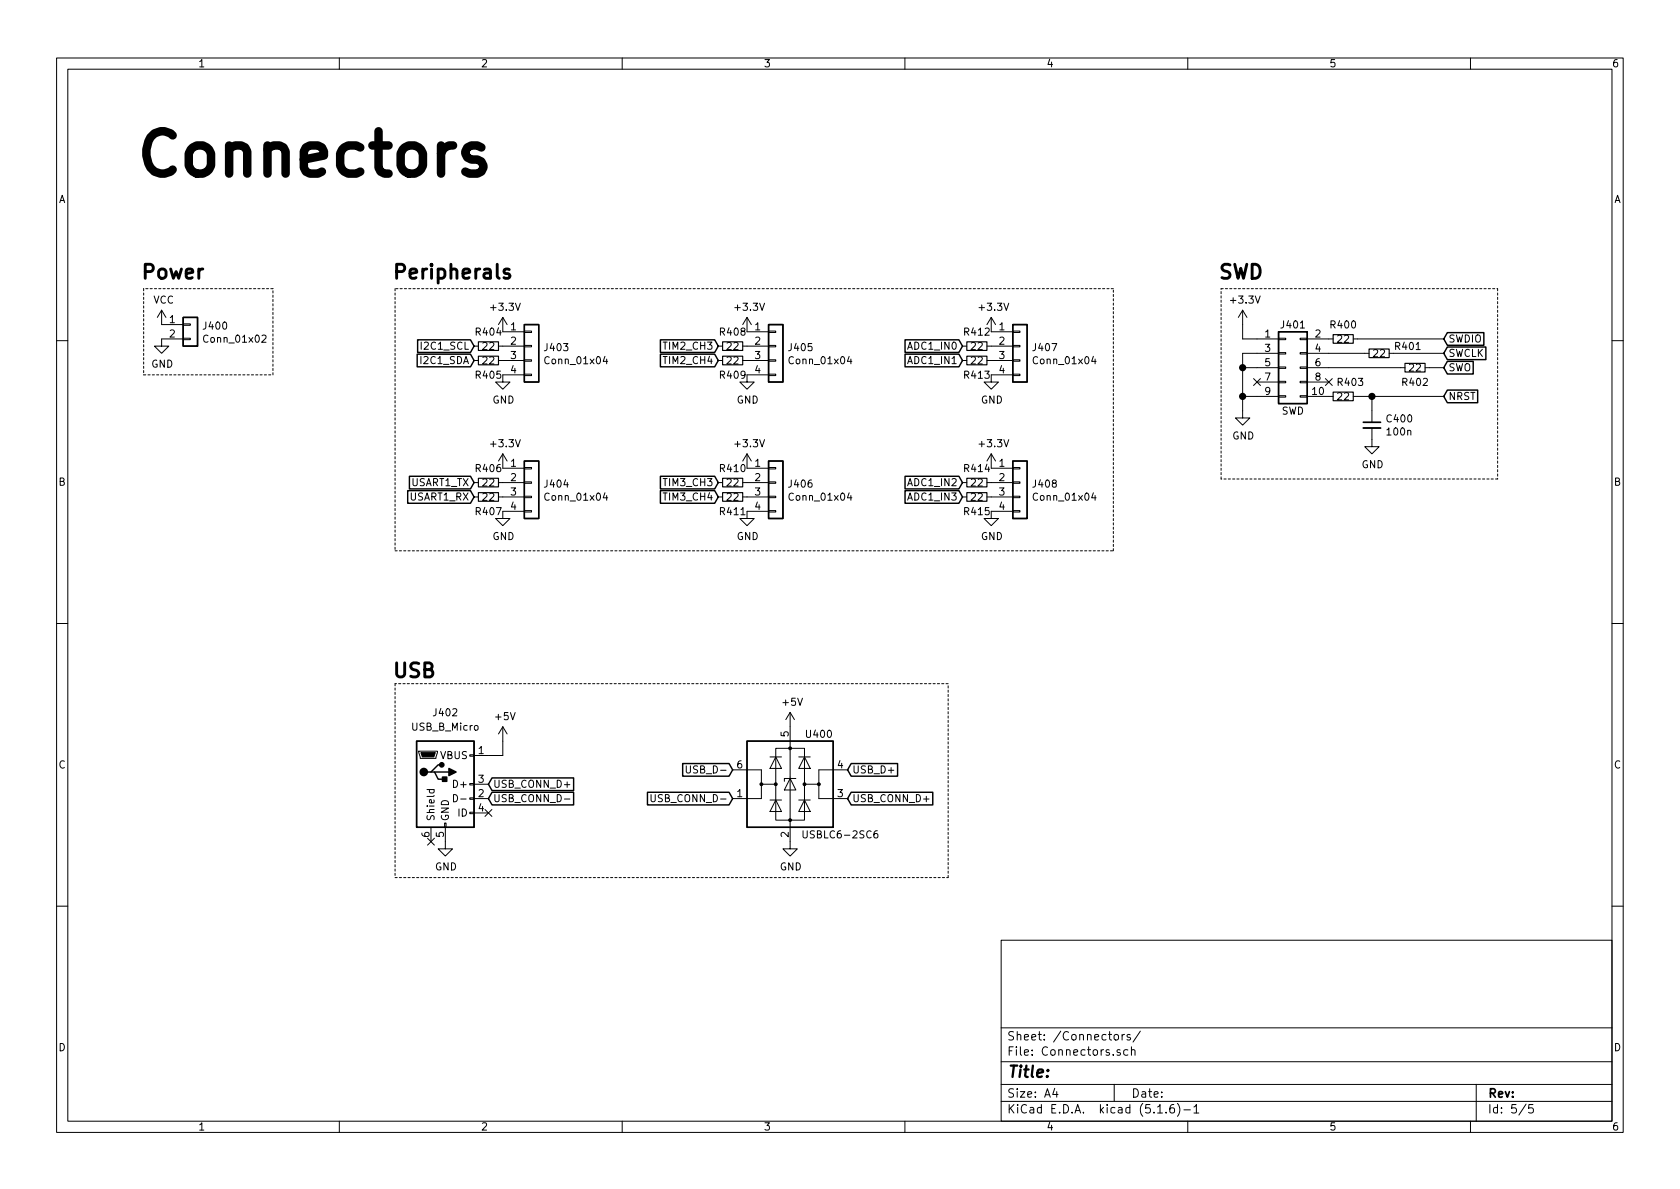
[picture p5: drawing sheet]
EESchema Schematic File Version 4
EELAYER 30 0
EELAYER END
$Descr A4 11693 8268
encoding utf-8
Sheet 5 5
Title ""
Date ""
Rev ""
Comp ""
Comment1 ""
Comment2 ""
Comment3 ""
Comment4 ""
$EndDescr
Text GLabel 3300 2500 0    50   Input ~ 0
I2C1_SDA
Text GLabel 3300 2400 0    50   Input ~ 0
I2C1_SCL
Text GLabel 5000 2400 0    50   Input ~ 0
TIM2_CH3
Text GLabel 5000 2500 0    50   Input ~ 0
TIM2_CH4
Text GLabel 5000 3350 0    50   Input ~ 0
TIM3_CH3
Text GLabel 5000 3450 0    50   Input ~ 0
TIM3_CH4
Text GLabel 3300 3350 0    50   Input ~ 0
USART1_TX
Text GLabel 3300 3450 0    50   Input ~ 0
USART1_RX
Text GLabel 6700 2400 0    50   Input ~ 0
ADC1_IN0
Text GLabel 6700 2500 0    50   Input ~ 0
ADC1_IN1
Text GLabel 6700 3350 0    50   Input ~ 0
ADC1_IN2
Text GLabel 6700 3450 0    50   Input ~ 0
ADC1_IN3
$Comp
L Connector_Generic:Conn_01x04 J403
U 1 1
P 3700 2400
F 0 "J403" H 3780 2392 50  0000 L CNN
F 1 "Conn_01x04" H 3780 2301 50  0000 L CNN
F 2 "Connector_Molex:Molex_PicoBlade_53048-0410_1x04_P1.25mm_Horizontal" H 3700 2400 50  0001 C CNN
F 3 "~" H 3700 2400 50  0001 C CNN
	1    3700 2400
	1    0    0    -1  
$EndComp
$Comp
L power:+3.3V #PWR054
U 1 1
P 3500 2300
F 0 "#PWR054" H 3500 2150 50  0001 C CNN
F 1 "+3.3V" H 3515 2473 50  0000 C CNN
F 2 "" H 3500 2300 50  0001 C CNN
F 3 "" H 3500 2300 50  0001 C CNN
	1    3500 2300
	1    0    0    -1  
$EndComp
$Comp
L power:GND #PWR055
U 1 1
P 3500 2600
F 0 "#PWR055" H 3500 2350 50  0001 C CNN
F 1 "GND" H 3505 2427 50  0000 C CNN
F 2 "" H 3500 2600 50  0001 C CNN
F 3 "" H 3500 2600 50  0001 C CNN
	1    3500 2600
	1    0    0    -1  
$EndComp
$Comp
L Device:R_Small R404
U 1 1
P 3400 2400
F 0 "R404" V 3300 2400 50  0000 C CNN
F 1 "22" V 3400 2400 50  0000 C CNN
F 2 "Resistor_SMD:R_0402_1005Metric" H 3400 2400 50  0001 C CNN
F 3 "~" H 3400 2400 50  0001 C CNN
F 4 "C25092" H 3400 2400 50  0001 C CNN "LCSC Part #"
	1    3400 2400
	0    1    1    0   
$EndComp
$Comp
L Device:R_Small R405
U 1 1
P 3400 2500
F 0 "R405" V 3500 2500 50  0000 C CNN
F 1 "22" V 3400 2500 50  0000 C CNN
F 2 "Resistor_SMD:R_0402_1005Metric" H 3400 2500 50  0001 C CNN
F 3 "~" H 3400 2500 50  0001 C CNN
F 4 "C25092" H 3400 2500 50  0001 C CNN "LCSC Part #"
	1    3400 2500
	0    1    1    0   
$EndComp
$Comp
L Connector_Generic:Conn_01x04 J404
U 1 1
P 3700 3350
F 0 "J404" H 3780 3342 50  0000 L CNN
F 1 "Conn_01x04" H 3780 3251 50  0000 L CNN
F 2 "Connector_Molex:Molex_PicoBlade_53048-0410_1x04_P1.25mm_Horizontal" H 3700 3350 50  0001 C CNN
F 3 "~" H 3700 3350 50  0001 C CNN
	1    3700 3350
	1    0    0    -1  
$EndComp
$Comp
L power:+3.3V #PWR056
U 1 1
P 3500 3250
F 0 "#PWR056" H 3500 3100 50  0001 C CNN
F 1 "+3.3V" H 3515 3423 50  0000 C CNN
F 2 "" H 3500 3250 50  0001 C CNN
F 3 "" H 3500 3250 50  0001 C CNN
	1    3500 3250
	1    0    0    -1  
$EndComp
$Comp
L power:GND #PWR057
U 1 1
P 3500 3550
F 0 "#PWR057" H 3500 3300 50  0001 C CNN
F 1 "GND" H 3505 3377 50  0000 C CNN
F 2 "" H 3500 3550 50  0001 C CNN
F 3 "" H 3500 3550 50  0001 C CNN
	1    3500 3550
	1    0    0    -1  
$EndComp
$Comp
L Device:R_Small R406
U 1 1
P 3400 3350
F 0 "R406" V 3300 3350 50  0000 C CNN
F 1 "22" V 3400 3350 50  0000 C CNN
F 2 "Resistor_SMD:R_0402_1005Metric" H 3400 3350 50  0001 C CNN
F 3 "~" H 3400 3350 50  0001 C CNN
F 4 "C25092" H 3400 3350 50  0001 C CNN "LCSC Part #"
	1    3400 3350
	0    1    1    0   
$EndComp
$Comp
L Device:R_Small R407
U 1 1
P 3400 3450
F 0 "R407" V 3500 3450 50  0000 C CNN
F 1 "22" V 3400 3450 50  0000 C CNN
F 2 "Resistor_SMD:R_0402_1005Metric" H 3400 3450 50  0001 C CNN
F 3 "~" H 3400 3450 50  0001 C CNN
F 4 "C25092" H 3400 3450 50  0001 C CNN "LCSC Part #"
	1    3400 3450
	0    1    1    0   
$EndComp
$Comp
L Connector_Generic:Conn_01x04 J405
U 1 1
P 5400 2400
F 0 "J405" H 5480 2392 50  0000 L CNN
F 1 "Conn_01x04" H 5480 2301 50  0000 L CNN
F 2 "Connector_Molex:Molex_PicoBlade_53048-0410_1x04_P1.25mm_Horizontal" H 5400 2400 50  0001 C CNN
F 3 "~" H 5400 2400 50  0001 C CNN
	1    5400 2400
	1    0    0    -1  
$EndComp
$Comp
L power:+3.3V #PWR059
U 1 1
P 5200 2300
F 0 "#PWR059" H 5200 2150 50  0001 C CNN
F 1 "+3.3V" H 5215 2473 50  0000 C CNN
F 2 "" H 5200 2300 50  0001 C CNN
F 3 "" H 5200 2300 50  0001 C CNN
	1    5200 2300
	1    0    0    -1  
$EndComp
$Comp
L power:GND #PWR060
U 1 1
P 5200 2600
F 0 "#PWR060" H 5200 2350 50  0001 C CNN
F 1 "GND" H 5205 2427 50  0000 C CNN
F 2 "" H 5200 2600 50  0001 C CNN
F 3 "" H 5200 2600 50  0001 C CNN
	1    5200 2600
	1    0    0    -1  
$EndComp
$Comp
L Device:R_Small R408
U 1 1
P 5100 2400
F 0 "R408" V 5000 2400 50  0000 C CNN
F 1 "22" V 5100 2400 50  0000 C CNN
F 2 "Resistor_SMD:R_0402_1005Metric" H 5100 2400 50  0001 C CNN
F 3 "~" H 5100 2400 50  0001 C CNN
F 4 "C25092" H 5100 2400 50  0001 C CNN "LCSC Part #"
	1    5100 2400
	0    1    1    0   
$EndComp
$Comp
L Device:R_Small R409
U 1 1
P 5100 2500
F 0 "R409" V 5200 2500 50  0000 C CNN
F 1 "22" V 5100 2500 50  0000 C CNN
F 2 "Resistor_SMD:R_0402_1005Metric" H 5100 2500 50  0001 C CNN
F 3 "~" H 5100 2500 50  0001 C CNN
F 4 "C25092" H 5100 2500 50  0001 C CNN "LCSC Part #"
	1    5100 2500
	0    1    1    0   
$EndComp
$Comp
L Connector_Generic:Conn_01x04 J406
U 1 1
P 5400 3350
F 0 "J406" H 5480 3342 50  0000 L CNN
F 1 "Conn_01x04" H 5480 3251 50  0000 L CNN
F 2 "Connector_Molex:Molex_PicoBlade_53048-0410_1x04_P1.25mm_Horizontal" H 5400 3350 50  0001 C CNN
F 3 "~" H 5400 3350 50  0001 C CNN
	1    5400 3350
	1    0    0    -1  
$EndComp
$Comp
L power:+3.3V #PWR061
U 1 1
P 5200 3250
F 0 "#PWR061" H 5200 3100 50  0001 C CNN
F 1 "+3.3V" H 5215 3423 50  0000 C CNN
F 2 "" H 5200 3250 50  0001 C CNN
F 3 "" H 5200 3250 50  0001 C CNN
	1    5200 3250
	1    0    0    -1  
$EndComp
$Comp
L power:GND #PWR062
U 1 1
P 5200 3550
F 0 "#PWR062" H 5200 3300 50  0001 C CNN
F 1 "GND" H 5205 3377 50  0000 C CNN
F 2 "" H 5200 3550 50  0001 C CNN
F 3 "" H 5200 3550 50  0001 C CNN
	1    5200 3550
	1    0    0    -1  
$EndComp
$Comp
L Device:R_Small R410
U 1 1
P 5100 3350
F 0 "R410" V 5000 3350 50  0000 C CNN
F 1 "22" V 5100 3350 50  0000 C CNN
F 2 "Resistor_SMD:R_0402_1005Metric" H 5100 3350 50  0001 C CNN
F 3 "~" H 5100 3350 50  0001 C CNN
F 4 "C25092" H 5100 3350 50  0001 C CNN "LCSC Part #"
	1    5100 3350
	0    1    1    0   
$EndComp
$Comp
L Device:R_Small R411
U 1 1
P 5100 3450
F 0 "R411" V 5200 3450 50  0000 C CNN
F 1 "22" V 5100 3450 50  0000 C CNN
F 2 "Resistor_SMD:R_0402_1005Metric" H 5100 3450 50  0001 C CNN
F 3 "~" H 5100 3450 50  0001 C CNN
F 4 "C25092" H 5100 3450 50  0001 C CNN "LCSC Part #"
	1    5100 3450
	0    1    1    0   
$EndComp
$Comp
L Connector_Generic:Conn_01x04 J407
U 1 1
P 7100 2400
F 0 "J407" H 7180 2392 50  0000 L CNN
F 1 "Conn_01x04" H 7180 2301 50  0000 L CNN
F 2 "Connector_Molex:Molex_PicoBlade_53048-0410_1x04_P1.25mm_Horizontal" H 7100 2400 50  0001 C CNN
F 3 "~" H 7100 2400 50  0001 C CNN
	1    7100 2400
	1    0    0    -1  
$EndComp
$Comp
L power:+3.3V #PWR065
U 1 1
P 6900 2300
F 0 "#PWR065" H 6900 2150 50  0001 C CNN
F 1 "+3.3V" H 6915 2473 50  0000 C CNN
F 2 "" H 6900 2300 50  0001 C CNN
F 3 "" H 6900 2300 50  0001 C CNN
	1    6900 2300
	1    0    0    -1  
$EndComp
$Comp
L power:GND #PWR066
U 1 1
P 6900 2600
F 0 "#PWR066" H 6900 2350 50  0001 C CNN
F 1 "GND" H 6905 2427 50  0000 C CNN
F 2 "" H 6900 2600 50  0001 C CNN
F 3 "" H 6900 2600 50  0001 C CNN
	1    6900 2600
	1    0    0    -1  
$EndComp
$Comp
L Device:R_Small R412
U 1 1
P 6800 2400
F 0 "R412" V 6700 2400 50  0000 C CNN
F 1 "22" V 6800 2400 50  0000 C CNN
F 2 "Resistor_SMD:R_0402_1005Metric" H 6800 2400 50  0001 C CNN
F 3 "~" H 6800 2400 50  0001 C CNN
F 4 "C25092" H 6800 2400 50  0001 C CNN "LCSC Part #"
	1    6800 2400
	0    1    1    0   
$EndComp
$Comp
L Device:R_Small R413
U 1 1
P 6800 2500
F 0 "R413" V 6900 2500 50  0000 C CNN
F 1 "22" V 6800 2500 50  0000 C CNN
F 2 "Resistor_SMD:R_0402_1005Metric" H 6800 2500 50  0001 C CNN
F 3 "~" H 6800 2500 50  0001 C CNN
F 4 "C25092" H 6800 2500 50  0001 C CNN "LCSC Part #"
	1    6800 2500
	0    1    1    0   
$EndComp
$Comp
L Connector_Generic:Conn_01x04 J408
U 1 1
P 7100 3350
F 0 "J408" H 7180 3342 50  0000 L CNN
F 1 "Conn_01x04" H 7180 3251 50  0000 L CNN
F 2 "Connector_Molex:Molex_PicoBlade_53048-0410_1x04_P1.25mm_Horizontal" H 7100 3350 50  0001 C CNN
F 3 "~" H 7100 3350 50  0001 C CNN
	1    7100 3350
	1    0    0    -1  
$EndComp
$Comp
L power:+3.3V #PWR067
U 1 1
P 6900 3250
F 0 "#PWR067" H 6900 3100 50  0001 C CNN
F 1 "+3.3V" H 6915 3423 50  0000 C CNN
F 2 "" H 6900 3250 50  0001 C CNN
F 3 "" H 6900 3250 50  0001 C CNN
	1    6900 3250
	1    0    0    -1  
$EndComp
$Comp
L power:GND #PWR068
U 1 1
P 6900 3550
F 0 "#PWR068" H 6900 3300 50  0001 C CNN
F 1 "GND" H 6905 3377 50  0000 C CNN
F 2 "" H 6900 3550 50  0001 C CNN
F 3 "" H 6900 3550 50  0001 C CNN
	1    6900 3550
	1    0    0    -1  
$EndComp
$Comp
L Device:R_Small R414
U 1 1
P 6800 3350
F 0 "R414" V 6700 3350 50  0000 C CNN
F 1 "22" V 6800 3350 50  0000 C CNN
F 2 "Resistor_SMD:R_0402_1005Metric" H 6800 3350 50  0001 C CNN
F 3 "~" H 6800 3350 50  0001 C CNN
F 4 "C25092" H 6800 3350 50  0001 C CNN "LCSC Part #"
	1    6800 3350
	0    1    1    0   
$EndComp
$Comp
L Device:R_Small R415
U 1 1
P 6800 3450
F 0 "R415" V 6900 3450 50  0000 C CNN
F 1 "22" V 6800 3450 50  0000 C CNN
F 2 "Resistor_SMD:R_0402_1005Metric" H 6800 3450 50  0001 C CNN
F 3 "~" H 6800 3450 50  0001 C CNN
F 4 "C25092" H 6800 3450 50  0001 C CNN "LCSC Part #"
	1    6800 3450
	0    1    1    0   
$EndComp
$Comp
L Connector_Generic:Conn_02x05_Odd_Even J401
U 1 1
P 8950 2550
F 0 "J401" H 9000 2850 50  0000 C CNN
F 1 "SWD" H 9000 2250 50  0000 C CNN
F 2 "Connector_PinHeader_1.27mm:PinHeader_2x05_P1.27mm_Vertical_SMD" H 8950 2550 50  0001 C CNN
F 3 "~" H 8950 2550 50  0001 C CNN
	1    8950 2550
	1    0    0    -1  
$EndComp
$Comp
L Device:R_Small R400
U 1 1
P 9350 2350
F 0 "R400" V 9250 2350 50  0000 C CNN
F 1 "22" V 9350 2350 50  0000 C CNN
F 2 "Resistor_SMD:R_0402_1005Metric" H 9350 2350 50  0001 C CNN
F 3 "~" H 9350 2350 50  0001 C CNN
F 4 "C25092" H 9350 2350 50  0001 C CNN "LCSC Part #"
	1    9350 2350
	0    1    1    0   
$EndComp
$Comp
L Device:R_Small R401
U 1 1
P 9600 2450
F 0 "R401" V 9550 2650 50  0000 C CNN
F 1 "22" V 9600 2450 50  0000 C CNN
F 2 "Resistor_SMD:R_0402_1005Metric" H 9600 2450 50  0001 C CNN
F 3 "~" H 9600 2450 50  0001 C CNN
F 4 "C25092" H 9600 2450 50  0001 C CNN "LCSC Part #"
	1    9600 2450
	0    1    1    0   
$EndComp
$Comp
L Device:R_Small R402
U 1 1
P 9850 2550
F 0 "R402" V 9950 2550 50  0000 C CNN
F 1 "22" V 9850 2550 50  0000 C CNN
F 2 "Resistor_SMD:R_0402_1005Metric" H 9850 2550 50  0001 C CNN
F 3 "~" H 9850 2550 50  0001 C CNN
F 4 "C25092" H 9850 2550 50  0001 C CNN "LCSC Part #"
	1    9850 2550
	0    1    1    0   
$EndComp
$Comp
L Device:R_Small R403
U 1 1
P 9350 2750
F 0 "R403" V 9250 2800 50  0000 C CNN
F 1 "22" V 9350 2750 50  0000 C CNN
F 2 "Resistor_SMD:R_0402_1005Metric" H 9350 2750 50  0001 C CNN
F 3 "~" H 9350 2750 50  0001 C CNN
F 4 "C25092" H 9350 2750 50  0001 C CNN "LCSC Part #"
	1    9350 2750
	0    1    1    0   
$EndComp
$Comp
L Device:C_Small C400
U 1 1
P 9550 2950
F 0 "C400" H 9642 2996 50  0000 L CNN
F 1 "100n" H 9642 2905 50  0000 L CNN
F 2 "Capacitor_SMD:C_0402_1005Metric" H 9550 2950 50  0001 C CNN
F 3 "~" H 9550 2950 50  0001 C CNN
F 4 "C1525" H 9550 2950 50  0001 C CNN "LCSC Part #"
	1    9550 2950
	1    0    0    -1  
$EndComp
Wire Wire Line
	9550 2850 9550 2750
Wire Wire Line
	9550 2750 9450 2750
Wire Wire Line
	9250 2550 9750 2550
Wire Wire Line
	9500 2450 9250 2450
$Comp
L power:+3.3V #PWR069
U 1 1
P 8650 2250
F 0 "#PWR069" H 8650 2100 50  0001 C CNN
F 1 "+3.3V" H 8665 2423 50  0000 C CNN
F 2 "" H 8650 2250 50  0001 C CNN
F 3 "" H 8650 2250 50  0001 C CNN
	1    8650 2250
	1    0    0    -1  
$EndComp
$Comp
L power:GND #PWR070
U 1 1
P 8650 2850
F 0 "#PWR070" H 8650 2600 50  0001 C CNN
F 1 "GND" H 8655 2677 50  0000 C CNN
F 2 "" H 8650 2850 50  0001 C CNN
F 3 "" H 8650 2850 50  0001 C CNN
	1    8650 2850
	1    0    0    -1  
$EndComp
Wire Wire Line
	8650 2850 8650 2750
Wire Wire Line
	8650 2450 8750 2450
Wire Wire Line
	8750 2550 8650 2550
Connection ~ 8650 2550
Wire Wire Line
	8650 2550 8650 2450
Wire Wire Line
	8650 2750 8750 2750
Connection ~ 8650 2750
Wire Wire Line
	8650 2750 8650 2550
Wire Wire Line
	8650 2250 8650 2350
Wire Wire Line
	8650 2350 8750 2350
NoConn ~ 9250 2650
NoConn ~ 8750 2650
$Comp
L power:GND #PWR071
U 1 1
P 9550 3050
F 0 "#PWR071" H 9550 2800 50  0001 C CNN
F 1 "GND" H 9555 2877 50  0000 C CNN
F 2 "" H 9550 3050 50  0001 C CNN
F 3 "" H 9550 3050 50  0001 C CNN
	1    9550 3050
	1    0    0    -1  
$EndComp
Text GLabel 10050 2750 2    50   Input ~ 0
NRST
Text GLabel 10050 2550 2    50   Input ~ 0
SWO
Text GLabel 10050 2450 2    50   Input ~ 0
SWCLK
Text GLabel 10050 2350 2    50   Input ~ 0
SWDIO
Wire Wire Line
	10050 2350 9450 2350
Wire Wire Line
	9700 2450 10050 2450
Wire Wire Line
	10050 2550 9950 2550
Wire Wire Line
	10050 2750 9550 2750
Connection ~ 9550 2750
$Comp
L RBoard-rescue:USB_B_Micro-Connector J402
U 1 1
P 3100 5450
AR Path="/5F9F2004" Ref="J402"  Part="1" 
AR Path="/5F83C1A4/5F9F2004" Ref="J402"  Part="1" 
F 0 "J402" H 3100 5950 50  0000 C CNN
F 1 "USB_B_Micro" H 3100 5850 50  0000 C CNN
F 2 "Connector_USB:USB_Micro-B_Wuerth_629105150521" H 3250 5400 50  0001 C CNN
F 3 "~" H 3250 5400 50  0001 C CNN
	1    3100 5450
	1    0    0    -1  
$EndComp
NoConn ~ 3000 5850
$Comp
L power:GND #PWR051
U 1 1
P 3100 5850
F 0 "#PWR051" H 3100 5600 50  0001 C CNN
F 1 "GND" H 3105 5677 50  0000 C CNN
F 2 "" H 3100 5850 50  0001 C CNN
F 3 "" H 3100 5850 50  0001 C CNN
	1    3100 5850
	1    0    0    -1  
$EndComp
NoConn ~ 3400 5650
$Comp
L power:+5V #PWR058
U 1 1
P 3500 5150
F 0 "#PWR058" H 3500 5000 50  0001 C CNN
F 1 "+5V" H 3515 5323 50  0000 C CNN
F 2 "" H 3500 5150 50  0001 C CNN
F 3 "" H 3500 5150 50  0001 C CNN
	1    3500 5150
	1    0    0    -1  
$EndComp
Wire Wire Line
	3500 5150 3500 5250
Wire Wire Line
	3500 5250 3400 5250
Text GLabel 3400 5550 2    50   Input ~ 0
USB_D-
Text GLabel 3400 5450 2    50   Input ~ 0
USB_D+
$Comp
L Connector_Generic:Conn_01x02 J400
U 1 1
P 1325 2250
F 0 "J400" H 1405 2242 50  0000 L CNN
F 1 "Conn_01x02" H 1405 2151 50  0000 L CNN
F 2 "Connector_Molex:Molex_PicoBlade_53048-0210_1x02_P1.25mm_Horizontal" H 1325 2250 50  0001 C CNN
F 3 "~" H 1325 2250 50  0001 C CNN
	1    1325 2250
	1    0    0    -1  
$EndComp
$Comp
L power:GND #PWR053
U 1 1
P 1125 2350
F 0 "#PWR053" H 1125 2100 50  0001 C CNN
F 1 "GND" H 1130 2177 50  0000 C CNN
F 2 "" H 1125 2350 50  0001 C CNN
F 3 "" H 1125 2350 50  0001 C CNN
	1    1125 2350
	1    0    0    -1  
$EndComp
$Comp
L power:VCC #PWR052
U 1 1
P 1125 2250
F 0 "#PWR052" H 1125 2100 50  0001 C CNN
F 1 "VCC" H 1140 2423 50  0000 C CNN
F 2 "" H 1125 2250 50  0001 C CNN
F 3 "" H 1125 2250 50  0001 C CNN
	1    1125 2250
	1    0    0    -1  
$EndComp
Text Notes 925  1250 0    295  ~ 59
Connectors
Wire Notes Line
	8500 2000 10425 2000
Wire Notes Line
	10425 2000 10425 3325
Wire Notes Line
	10425 3325 8500 3325
Wire Notes Line
	8500 3325 8500 2000
Wire Notes Line
	2750 3825 7750 3825
Wire Notes Line
	7750 3825 7750 2000
Wire Notes Line
	7750 2000 2750 2000
Wire Notes Line
	2750 2000 2750 3825
Wire Notes Line
	3850 6100 3850 4750
Wire Notes Line
	2750 4750 2750 6100
Wire Notes Line
	1000 2000 1000 2600
Wire Notes Line
	1000 2600 1900 2600
Wire Notes Line
	1900 2600 1900 2000
Wire Notes Line
	1900 2000 1000 2000
Text Notes 2725 4725 0    98   ~ 20
USB
Text Notes 2725 1950 0    98   ~ 20
Peripherals
Text Notes 975  1950 0    98   ~ 20
Power
Text Notes 8475 1950 0    98   ~ 20
SWD
Wire Notes Line
	2750 6100 3850 6100
Wire Notes Line
	2750 4750 3850 4750
$EndSCHEMATC
